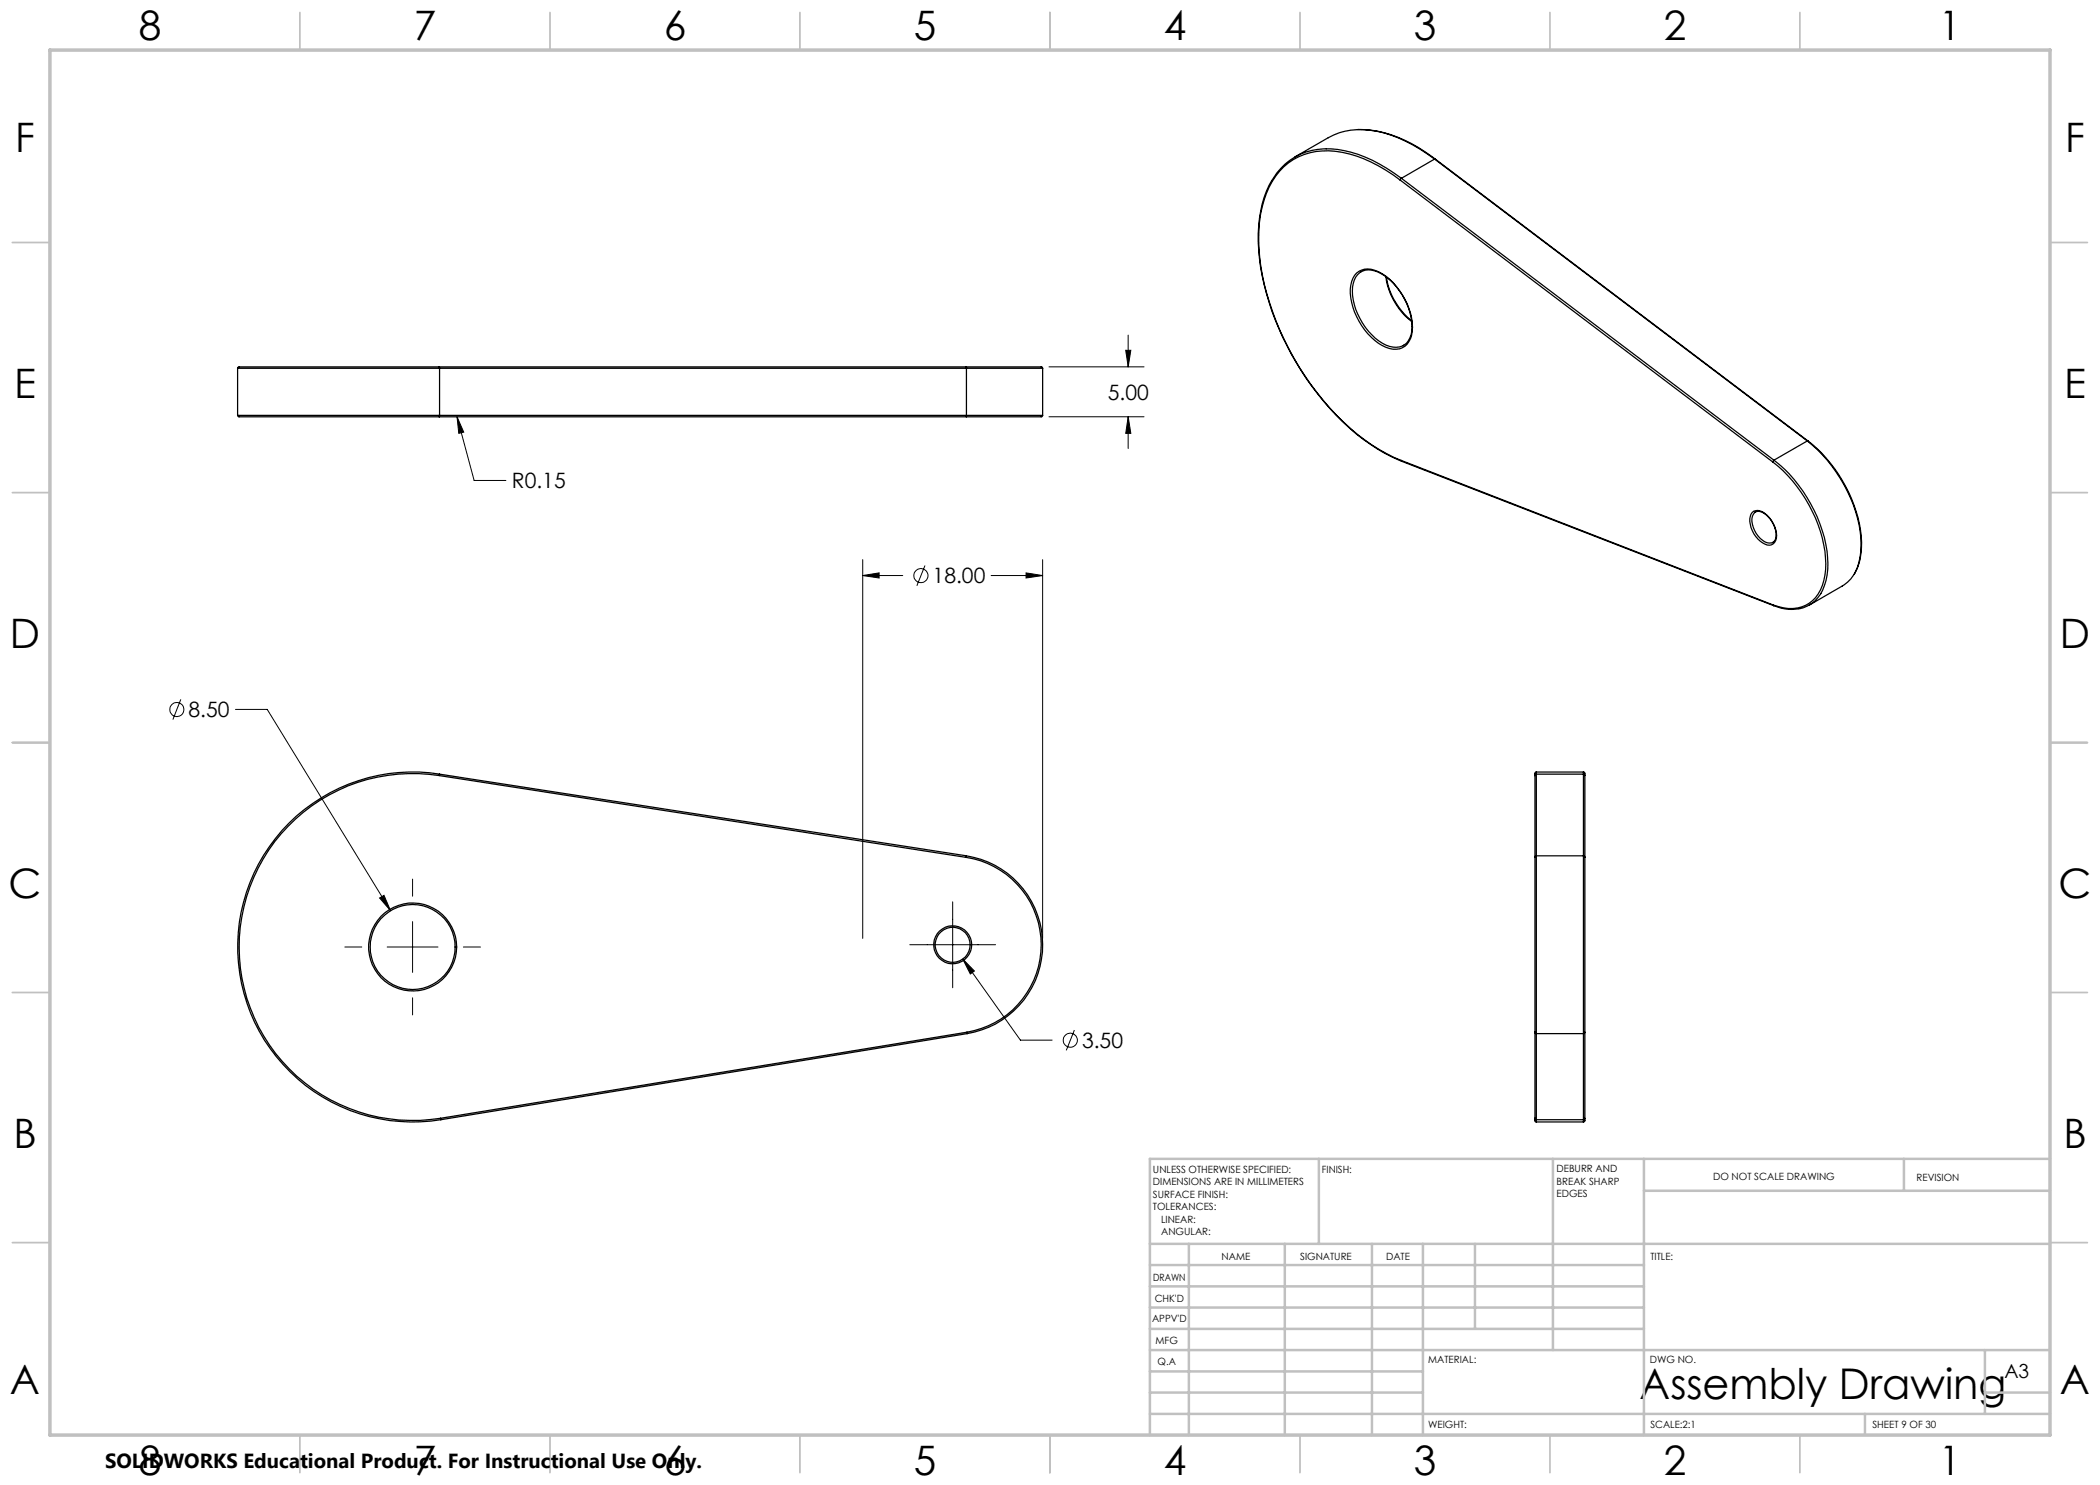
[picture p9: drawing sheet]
<svg xmlns="http://www.w3.org/2000/svg" width="420mm" height="297mm" viewBox="0 0 420 297" stroke-linecap="round" stroke-linejoin="round" font-family="sans-serif">
<g fill="none" stroke="#000" stroke-width=".25">
<path d="M254.4 36.1a24.9 24.9 0 0 0-2.5 15.5 56.3 56.3 0 0 0 20.8 36.3 33.1 33.1 0 0 0 7.6 4.3M259 31.4l6.6-3.9a15 15 0 0 1 12.7-.4 32.3 32.3 0 0 1 8.6 4.7M271.6 25.9a24.2 24.2 0 0 1 14.7 5.4l.8 .5M280 36a25.7 25.7 0 0 0-14.2-5.8 12.4 12.4 0 0 0-12.5 8.5 30.8 30.8 0 0 0-.5 18.1 56.5 56.5 0 0 0 20.1 31.2 33.5 33.5 0 0 0 7.3 4.1M280 36l74.5 56.4M280.3 35.7l-.3 .3M280.3 35.7a26.4 26.4 0 0 0-14.2-5.9 12.2 12.2 0 0 0-11.6 6.2M280.3 35.7l74.5 56.3M286.9 31.8h.2M286.9 31.8l-6.6 3.9M286.9 31.8l74.6 56.4M287.1 31.8l74.5 56.4"/>
<path d="M271.3 54.6a3.7 3.7 0 0 1 4.4-.2 13.4 13.4 0 0 1 6.7 11.8 3.5 3.5 0 0 1-5.2 3.3 13.3 13.3 0 0 1-7.1-11.7 5.1 5.1 0 0 1 1.2-3.2zM277.2 55.3a13.8 13.8 0 0 0 5.1 9M277.3 55.4a14.2 14.2 0 0 0 5 8.8M47.5 73.7h40.4M47.5 73.7v9.4M87.8 73.4h-40.1l-.2 .3M87.8 73.4l.1 .3M87.8 73.4h105.5M87.9 73.7v9.4M87.9 73.7h105.4M193.3 73.4h15.1l.1 .3M193.3 73.4v.3"/>
<path d="M193.3 73.7h15.2M193.3 73.7v9.4M208.5 73.7v9.4M280.7 69.1a4.2 4.2 0 0 0 1.7-4.1 13.1 13.1 0 0 0-6.9-10.6 3.3 3.3 0 0 0-4.8 2.3 12.3 12.3 0 0 0 4.3 10.9 5.4 5.4 0 0 0 5.5 1.6l.2-.1M47.5 83.1l.2 .3h40.1M47.5 83.1h40.4M87.8 83.4h105.5M87.9 83.1l-.1 .3M87.9 83.1h105.4M193.3 83.1v.3M193.3 83.1h15.2M208.5 83.1l-.1 .3h-15.1"/>
<path d="M280.2 92.1l.1 .1M280.2 92.1l74.4 28.9M280.3 92.2l74.5 28.9M354.5 92.4a28.1 28.1 0 0 1 10.7 20.3 9.3 9.3 0 0 1-3.4 7.9 7.7 7.7 0 0 1-7.2 .4M354.8 92l-.3 .4M354.8 92a28.7 28.7 0 0 1 10.8 20.7 10.2 10.2 0 0 1-2.7 7.6 6.4 6.4 0 0 1-4.2 1.6M361.5 88.2a29.1 29.1 0 0 1 10.7 19.4 11.7 11.7 0 0 1-2 8.2l-1.7 1.4-6.7 3.8M361.5 88.2h.1M361.5 88.2l-6.7 3.8M361.6 88.2a28.6 28.6 0 0 1 10.7 20.3v1.1a10.8 10.8 0 0 1-1.4 5.2M350.4 102.5a1.9 1.9 0 0 1 2.6 .2 5.4 5.4 0 0 1 2.1 5.4 1.56 1.56 0 0 1-2.6 .5 5.5 5.5 0 0 1-2.4-5.3zM350.9 102.5a1.69 1.69 0 0 1 2.4 .5 5 5 0 0 1 1.7 5 1.58 1.58 0 0 1-2.5 .1 5.2 5.2 0 0 1-2-4.8z"/>
<path d="M351.1 102.4l-.1 .1M354.6 121l.2 .1M354.8 121.1a9.1 9.1 0 0 0 3.8 .8M87.8 155.1a34.7 34.7 0 0 0-40 34.5 34.7 34.7 0 0 0 40.3 34.1M87.8 155.1l105.5 16.4M87.9 154.8l-.1 .3M87.9 154.8a35 35 0 0 0-40.4 34.8 35 35 0 0 0 40.7 34.3M87.9 154.8l105.4 16.4M307 155.1v16.4M307.3 154.4l-.3 .2v.5M307.3 154.8l-.3 .3M307.3 154.4v.4"/>
<path d="M307.3 154.4h9.4M307.3 154.8v16.4M307.3 154.8h9.4M316.7 154.4l.3 .2v.5M316.7 154.8l.3 .3M316.7 154.4v.4M316.7 154.8v16.4M317 155.1v16.4M193.3 171.5a17.7 17.7 0 0 1 14.9 17.4 17.7 17.7 0 0 1-14.8 17.5M193.3 171.2v.3M193.3 171.2a18 18 0 0 1 15.2 17.7 18 18 0 0 1-15.1 17.8M307 171.5v34.9"/>
<path d="M307.3 171.2v35.5M307.3 171.2l-.3 .3M307.3 171.2h9.4M316.7 171.2v35.5M316.7 171.2l.3 .3M317 171.5v34.9M193.4 206.4v.3M193.4 206.4l-105.3 17.3M193.4 206.7l-105.2 17.2M307 206.4l.3 .3M307 206.4v17.3M307.3 206.7h9.4"/>
<path d="M307.3 206.7v17.2M316.7 206.7v17.2M317 206.4l-.3 .3M317 206.4v17.3M88.1 223.7l.1 .2M307 223.7v.5l.3 .2M307 223.7l.3 .2M307.3 223.9v.5M307.3 224.4h9.4M307.3 223.9h9.4M316.7 223.9v.5M317 223.7v.5l-.3 .2"/>
<path d="M317 223.7l-.3 .2"/>
<circle cx="82.5" cy="189.4" r="8.5"/>
<circle cx="82.5" cy="189.4" r="8.8"/>
<circle cx="190.5" cy="189" r="3.5"/>
<circle cx="190.5" cy="189" r="3.8"/>
</g>
<g fill="none" stroke="#000" stroke-width=".2">
<path d="M209.8 73.4h19M225.1 70.1h1.1l-.6 3.3zM225.6 67v6.4M91.4 83.4l1.3 3-.9 .3zM91.4 83.4l3.4 12.7h6.4M209.8 83.4h19M225.6 83.4l.6 3.3h-1.1zM225.6 83.4v6.3M172.5 115.1l3.3-.5v1zM172.5 111.9v75.8M172.5 115.1h8.1M185 113.1l-1.6 4.1"/>
<path d="M198.2 115.1h10.3M205.2 114.6l3.3 .5-3.3 .5zM208.5 111.9v75.8M36.2 139.9l-1.6 4M47.1 141.9h6.3l24.7 40.2M75.9 179.6l.9-.5 1.3 3zM82.5 175.8v3.4M69 189.4h3.4M77.4 189.4h10.2M82.5 184.3v10.2M82.5 199.6v3.4M92.7 189.4h3.4"/>
<path d="M182 188.9h17.1M190.5 180.4v17.2M192.5 191.8l2.4 2.4-.8 .6zM192.5 191.8l11.6 16.2h6.3M214.9 206l-1.6 4.1"/>
<circle cx="184.2" cy="115.1" r="1.41"/>
<circle cx="35.4" cy="141.9" r="1.42"/>
<circle cx="214.1" cy="208" r="1.41"/>
</g>
<g fill="none" stroke="#c0c0c0" stroke-width=".35">
<path d="M60 2.5v7.5M110 2.5v7.5M160 2.5v7.5M210 2.5v7.5M260 2.5v7.5M310 2.5v7.5M360 2.5v7.5M2.5 48.5h7.5M410 48.5h7.5M2.5 98.5h7.5M410 98.5h7.5M2.5 148.5h7.5"/>
<path d="M410 148.5h7.5M2.5 198.5h7.5M410 198.5h7.5M2.5 248.5h7.5M410 248.5h7.5M60 287v7.5M110 287v7.5M160 287v7.5M210 287v7.5M260 287v7.5M310 287v7.5M360 287v7.5"/>
</g>
<g fill="none" stroke="#c0c0c0" stroke-width=".5">
<path d="M263.8 231.8v17M310.6 231.8v38.2M328.8 231.8v55.2M328.8 238.2h81.2M380.8 231.8v6.4M410 231.8h-180v55.2M230 248.8h180M230 257.3h98.8M230 253h98.8M237.8 248.8v38.2M257 248.8v38.2M274.4 248.8v38.2"/>
<path d="M284.6 248.8v38.2M295 248.8v17M230 265.8h98.8M230 261.5h98.8M230 278.5h54.6M230 274.3h54.6M230 270h180M397 278.5h13M397 270v12.8M230 282.8h180M373 282.8v4.2"/>
</g>
<path d="M10 10h400v277h-400z" fill="none" stroke="#c0c0c0" stroke-width=".7"/>
<path d="M172.5 115.1l3.3-.5v1zM205.2 114.6l3.3 .5-3.3 .5zM192.5 191.8l1.6 3 .8-.6zM75.9 179.6l2.2 2.5-1.3-3zM225.6 83.4l.6 3.3h-1.1zM225.1 70.1h1.1l-.6 3.3zM91.4 83.4l.4 3.3 .9-.3z" fill="#000"/>
<text font-size="8.5" x="327.9" y="279.7">Assembly Drawing</text>
<g font-size="8.1">
<text x="27.7" y="8">8</text>
<text x="82.7" y="8">7</text>
<text x="132.7" y="8">6</text>
<text x="182.7" y="8">5</text>
<text x="232.7" y="8">4</text>
<text x="282.7" y="8">3</text>
<text x="332.7" y="8">2</text>
<text x="387.7" y="8">1</text>
<text x="3" y="30.4">F</text>
<text x="413" y="30.4">F</text>
<text x="2.8" y="79.6">E</text>
<text x="412.8" y="79.6">E</text>
<text x="2" y="129.6">D</text>
<text x="412" y="129.6">D</text>
<text x="1.7" y="179.6">C</text>
<text x="411.7" y="179.6">C</text>
<text x="2.7" y="229.6">B</text>
<text x="412.7" y="229.6">B</text>
<text x="2" y="278.9">A</text>
<text x="412" y="278.9">A</text>
<text x="27.7" y="295">8</text>
<text x="82.7" y="295">7</text>
<text x="132.7" y="295">6</text>
<text x="182.7" y="295">5</text>
<text x="232.7" y="295">4</text>
<text x="282.7" y="295">3</text>
<text x="332.7" y="295">2</text>
<text x="387.7" y="295">1</text>
</g>
<g font-size="4.2">
<text x="221.6" y="79.9">5.00</text>
<text x="102.4" y="97.7">R0.15</text>
<text x="186.5" y="116.7">18.00</text>
<text x="37.7" y="143.4">8.50</text>
<text x="216.4" y="209.6">3.50</text>
</g>
<text font-size="4.1" x="21" y="293.7">SOLIDWORKS Educational Product. For Instructional Use Only.</text>
<text font-size="3.9" x="400.9" y="275.5">A3</text>
<g font-size="2">
<text x="230.6" y="234.6">UNLESS OTHERWISE SPECIFIED:</text>
<text x="230.6" y="237.1">DIMENSIONS ARE IN MILLIMETERS</text>
<text x="230.6" y="239.6">SURFACE FINISH:</text>
<text x="264.4" y="234.6">FINISH:</text>
<text x="311.3" y="234.5">DEBURR AND</text>
<text x="311.3" y="237">BREAK SHARP</text>
<text x="311.3" y="239.5">EDGES</text>
<text x="342.6" y="236">DO NOT SCALE DRAWING</text>
<text x="383.3" y="236.2">REVISION</text>
<text x="230.6" y="242.1">TOLERANCES:</text>
<text x="232.2" y="244.6">LINEAR:</text>
<text x="232.2" y="247.1">ANGULAR:</text>
<text x="244.3" y="252">NAME</text>
<text x="260" y="251.9">SIGNATURE</text>
<text x="277.2" y="251.9">DATE</text>
<text x="330.1" y="251.9">TITLE:</text>
<text x="230.6" y="256.1">DRAWN</text>
<text x="230.9" y="260.3">CHK'D</text>
<text x="230.4" y="264.4">APPV'D</text>
<text x="231.1" y="268.8">MFG</text>
<text x="231.5" y="273">Q.A</text>
<text x="285.6" y="272.5">MATERIAL:</text>
<text x="330" y="272.5">DWG NO.</text>
<text x="285.6" y="285.5">WEIGHT:</text>
<text x="330.1" y="285.6">SCALE:2:1</text>
<text x="374.5" y="285.6">SHEET 9 OF 30</text>
</g>
</svg>
